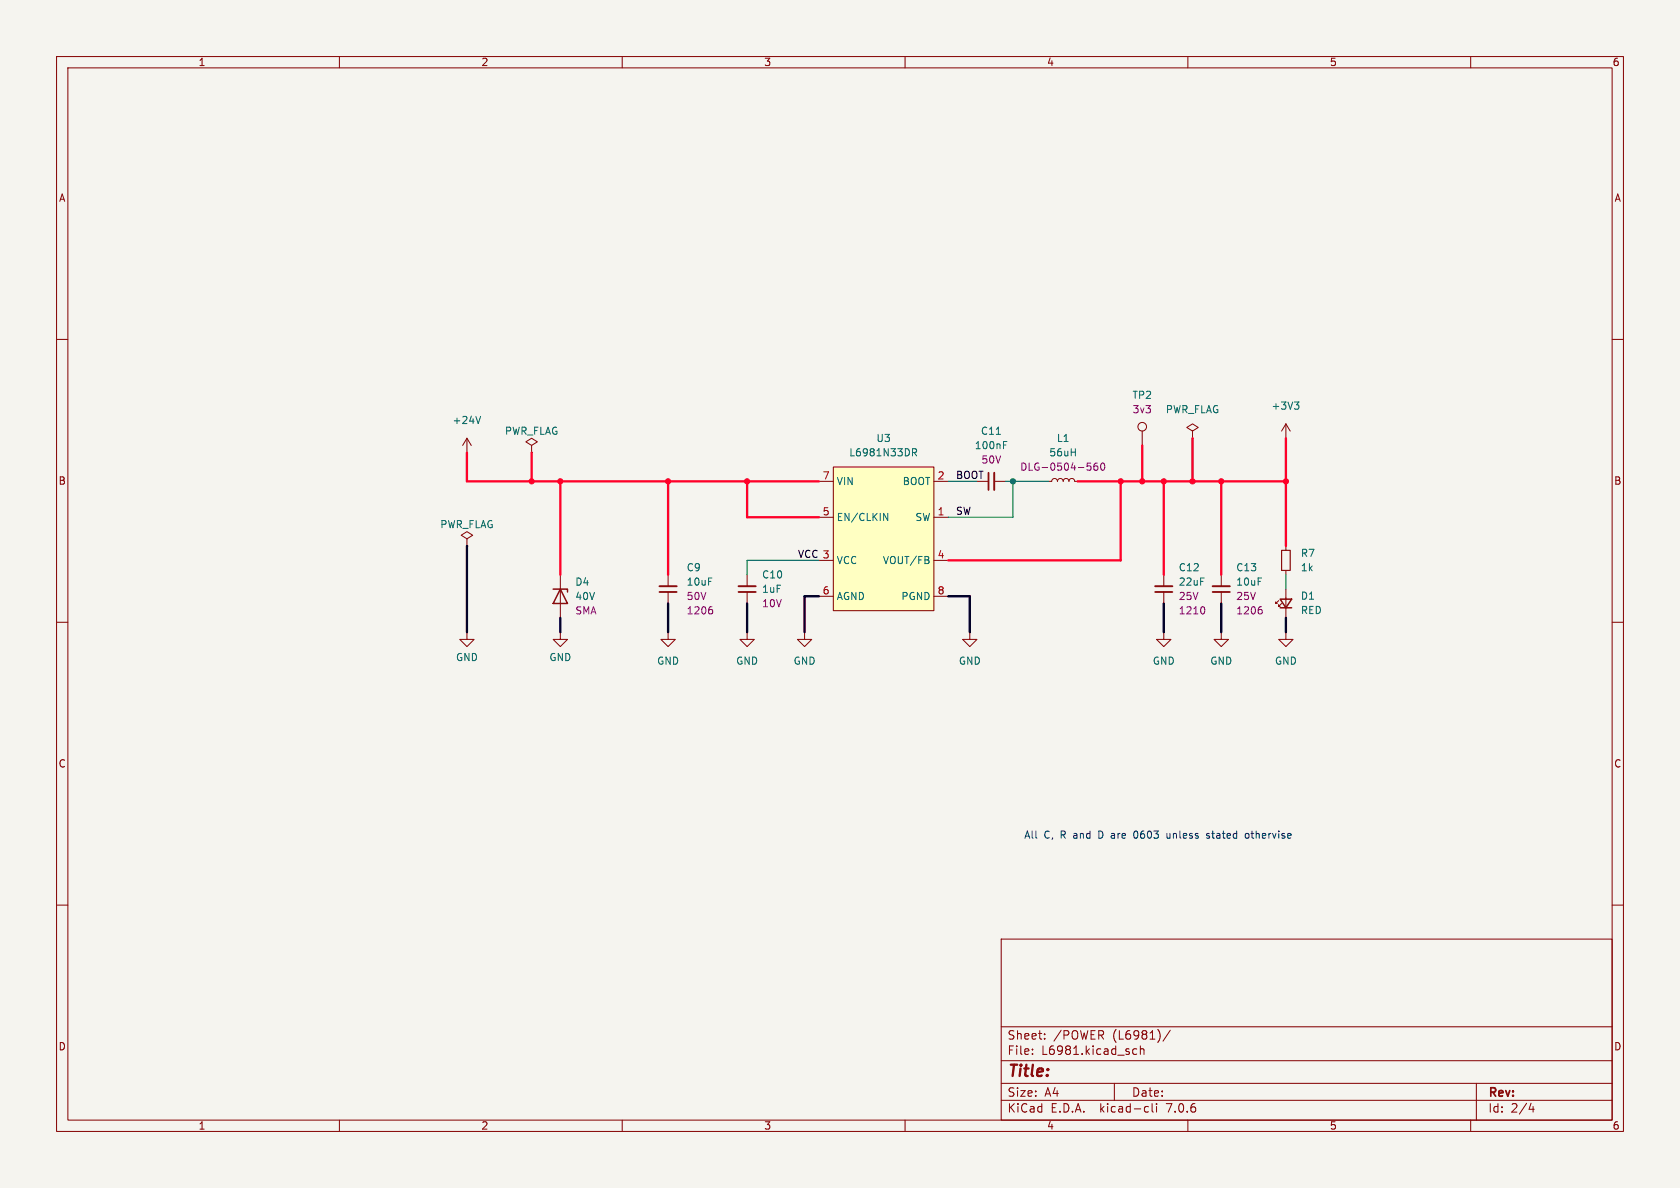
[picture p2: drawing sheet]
<svg xmlns="http://www.w3.org/2000/svg" width="297mm" height="210mm" viewBox="0 0 297 210" stroke-linecap="round" stroke-linejoin="round" font-family="sans-serif">
<path d="M0 0h297v210h-297z" fill="#f5f4ef" stroke="#f5f4ef" stroke-width=".18"/>
<g fill="none" stroke="#840000" stroke-width=".18">
<path d="M10 10h277v190h-277zM12 12h273v186h-273zM60 10v2M110 10v2M160 10v2M210 10v2M260 10v2M10 60h2M285 60h2M82.5 77.5l-.7 1.2M82.5 77.5v2.5M82.5 77.5l.8 1.2"/>
<path d="M94 78.7l1-.6-1-.6-1 .6 1 .6v1.3M201.9 76.2v2.5M210.8 76.2l1-.6-1-.7-1 .7 1 .6v1.3M210.8 77.5h.1M227.3 74.9l-.7 1.3M227.3 74.9v2.6M227.3 74.9l.8 1.3M82.5 95.3l1.1-.7-1.1-.6-1 .6 1 .7v1.2M82.5 96.5h.1M94 80h.1M144.8 85.1h2.5M144.8 91.4h2.5"/>
<path d="M144.8 99.1h2.5M147.3 82.6h17.8v25.4h-17.8zM165.1 85.1h2.5M165.1 91.4h2.5M165.1 99.1h2.5M172.7 85.1h2.1M175.8 85.1h2M185.4 85.1h.5l.2-.4 .3-.1 .4 .1 .1 .4 .2-.4 .4-.1 .3 .1 .2 .4 .1-.4 .4-.1 .3 .1 .2 .4 .1-.4 .4-.1 .4 .1 .1 .4h.5M227.3 96.5v.8M10 110h2M82.5 111.8v1.2h1.3l-1.3 1.3-1.2-1.3h1.2M99.1 111.8v1.2h1.2l-1.2 1.3-1.3-1.3h1.3"/>
<path d="M99.1 101.6v7.6M118.1 111.8v1.2h1.3l-1.3 1.3-1.3-1.3h1.3M118.1 101.6v2M118.1 104.6v2.1M132.1 111.8v1.2h1.2l-1.2 1.3-1.3-1.3h1.3M132.1 101.6v2M132.1 104.6v2.1M142.2 111.8v1.2h1.3l-1.3 1.3-1.2-1.3h1.2M144.8 105.4h2.5M165.1 105.4h2.5M171.4 111.8v1.2h1.3l-1.3 1.3-1.2-1.3h1.2M205.7 111.8v1.2h1.3l-1.3 1.3-1.2-1.3h1.2"/>
<path d="M205.7 101.6v2M205.7 104.6v2.1M215.9 111.8v1.2h1.3l-1.3 1.3-1.3-1.3h1.3M215.9 101.6v2M215.9 104.6v2.1M226.1 106.2l-.5 .5v-.3v.3h.2M226.6 106.7l-.5 .5v-.3v.3h.2M227.3 111.8v1.2h1.3l-1.3 1.3-1.2-1.3h1.2M227.3 100.8v.8M227.3 104.1v5.1M285 110h2M10 160h2"/>
<path d="M285 160h2M177 166h108v32h-108zM60 198v2M110 198v2M160 198v2M177 194.5h108M177 191.5h108M177 187.5h108M177 181.5h108M182.5 186.3v.1M182.5 185.5v.1M184.7 183.6v.1"/>
<path d="M184.7 182.8v.1M197 191.5v3M200.3 186.3l.2 .1 .5-.1M201 185.5l-.5-.1-.2 .1M201.6 185.5l.2-.1 .4 .1v.9M201.6 184.9v1.5M202.6 195.6l.4 .1M203 196.5l-.4 .1M203.7 195.1v1.3l.2 .2M204.5 195.1v.1M204.5 195.6v1M206.9 182.1l-1.3 2"/>
<path d="M210 198v2M260 198v2M261 191.5v6.5M270.7 195l-.4 1.1h.9M271 195.6v1"/>
<circle cx="201.9" cy="75.4" r=".76"/>
</g>
<path d="M175.8 83.6v3M116.6 103.6h3M130.6 103.6h3M204.2 103.6h3.1M214.4 103.6h3" fill="none" stroke="#840000" stroke-width=".33"/>
<path d="M174.8 83.6v3M116.6 104.6h3M130.6 104.6h3M204.2 104.6h3.1M214.4 104.6h3" fill="none" stroke="#840000" stroke-width=".3"/>
<path d="M192.2 81.9h.6M192.3 82.3h.3l.3 .3-.1 .4-.5 .1M194 81.9h-.4a.85 .85 0 0 0 0 1.2l.4-.1 .1-.4-.2-.3-.4 .1-.1 .2M194.8 81.9h.1a.68 .68 0 0 1 .4 .6 .68 .68 0 0 1-.4 .6 .84 .84 0 0 1-.1-1.2zM125.6 107.3h.3M125.8 107.7l.2 .3v.3l-.2 .2M212.7 107.3a.79 .79 0 0 1 0 1.2M222.8 107.3h.2M222.9 107.7l.2 .3v.3l-.2 .2" fill="none" stroke="#840084" stroke-width=".18"/>
<path d="M85 73.6l-.5 1.3M161.3 80l.6-.1 .1-.2v-.3l-.7-.1v1.3M161.6 80l.4 .6M176.1 76.8h.8M177.4 78.7h.4M177.4 78h.6M228.8 71.1h.8l-.4 .4M229.4 71.5l.2 .3v.3l-.2 .2M156.2 90.7l.7 1.3v-1.3M164.2 99.1v.4" fill="none" stroke="#006464" stroke-width=".18"/>
<path d="M226.6 97.3h1.5v3.5h-1.5z" fill="none" stroke="#840000" stroke-width=".2"/>
<path d="M97.8 104.1h2.5v.5M99.1 104.1l1.2 2.6h-2.5zM226.3 105.9h2l-1 1.5zM226.3 107.4h2" fill="none" stroke="#840000" stroke-width=".25"/>
<path d="M147.3 82.6h17.8v25.4h-17.8z" fill="#ffffc2" stroke="#ffffc2" stroke-width=".18"/>
<path d="M200.9 146.9a.68 .68 0 0 0-.5 .6 .68 .68 0 0 0 .5 .7M206.3 147.3l.1 .8 .3 .1 .1-.1M213.8 147.4l-.3-.1-.2 .2 .1 .2 .4 .1v.3h-.5M220.2 147.5l.2-.2 .3 .2 .1 .4-.1 .2-.3 .1-.2-.1z" fill="none" stroke="#0000c2" stroke-width=".18"/>
<path d="M82.5 96.5v15.3M99.1 109.2v2.6M118.1 106.7v5.1M132.1 106.7v5.1M144.8 105.4h-2.6v6.4M167.6 105.4h3.8v6.4M205.7 106.7v5.1M215.9 106.7v5.1M227.3 109.2v2.6" fill="none" stroke="#000" stroke-width=".41"/>
<path d="M201.9 78.7v6.4M210.8 77.5v7.6M227.3 77.5v19M82.5 80v5.1h62.3M94 80v5.1M99.1 85.1v16.5M118.1 85.1v16.5M132.1 85.1v6.3h12.7M190.5 85.1h36.8M198.1 85.1v14h-30.5M205.7 85.1v16.5M215.9 85.1v16.5" fill="none" stroke="#ff0029" stroke-width=".41"/>
<path d="M144.8 99.1h-12.7v2.5M167.6 85.1h5.1M177.8 85.1h7.6M179.1 85.1v6.3h-11.5M227.3 101.6v2.5" fill="none" stroke="#009600" stroke-width=".2"/>
<g fill="#ff0029" stroke="#ff0029" stroke-width=".18">
<circle cx="118.1" cy="85.1" r=".46"/>
<circle cx="132.1" cy="85.1" r=".46"/>
<circle cx="99.1" cy="85.1" r=".46"/>
<circle cx="94" cy="85.1" r=".46"/>
<circle cx="205.7" cy="85.1" r=".46"/>
<circle cx="210.8" cy="85.1" r=".46"/>
<circle cx="201.9" cy="85.1" r=".46"/>
<circle cx="198.1" cy="85.1" r=".46"/>
<circle cx="227.3" cy="85.1" r=".46"/>
<circle cx="215.9" cy="85.1" r=".46"/>
</g>
<circle cx="179.1" cy="85.1" r=".46" fill="#009600" stroke="#009600" stroke-width=".18"/>
<text font-size="2.8" fill="#840000" x="178" y="190.9">Title:</text>
<g font-size="2.1" fill="#840000">
<text x="178" y="184">Sheet:</text>
<text x="186.2" y="184">/POWER</text>
<text x="196.7" y="184">(L6981)/</text>
<text x="178" y="186.7">File:</text>
<text x="184.1" y="186.7">L6981.kicad_sch</text>
<text x="178" y="196.9">KiCad</text>
<text x="178" y="194.1">Size:</text>
<text x="184.7" y="194.1">A4</text>
<text x="185.7" y="196.9">E.D.A.</text>
<text x="194.6" y="196.9">kicad-cli</text>
<text x="200" y="194.1">Date:</text>
<text x="206.5" y="196.9">7.0.6</text>
<text x="263" y="194.3">Rev:</text>
<text x="263" y="196.9">Id:</text>
<text x="267.1" y="196.9">2/4</text>
</g>
<g font-size="1.8" fill="#840000">
<text x="35" y="11.9">1</text>
<text x="85" y="11.9">2</text>
<text x="135" y="11.9">3</text>
<text x="185" y="11.9">4</text>
<text x="235" y="11.9">5</text>
<text x="285" y="11.9">6</text>
<text x="10.3" y="35.9">A</text>
<text x="285.3" y="35.9">A</text>
<text x="10.3" y="85.9">B</text>
<text x="285.3" y="85.9">B</text>
<text x="10.3" y="135.9">C</text>
<text x="285.3" y="135.9">C</text>
<text x="10.3" y="185.9">D</text>
<text x="285.3" y="185.9">D</text>
<text x="35" y="199.9">1</text>
<text x="85" y="199.9">2</text>
<text x="135" y="199.9">3</text>
<text x="185" y="199.9">4</text>
<text x="235" y="199.9">5</text>
<text x="285" y="199.9">6</text>
</g>
<g font-size="1.8" fill="#006464">
<text x="200.1" y="70.7">TP2</text>
<text x="79.9" y="75.2">+24V</text>
<text x="89.2" y="77.1">PWR_FLAG</text>
<text x="173.3" y="77.1">C11</text>
<text x="206" y="73.3">PWR_FLAG</text>
<text x="224.7" y="72.6">+3V3</text>
<text x="150" y="80.9">L6981N33DR</text>
<text x="154.8" y="78.3">U3</text>
<text x="172.2" y="79.6">100nF</text>
<text x="185.4" y="80.9">56uH</text>
<text x="186.7" y="78.3">L1</text>
<text x="147.8" y="86">VIN</text>
<text x="159.5" y="86">BOOT</text>
<text x="77.7" y="93.6">PWR_FLAG</text>
<text x="147.8" y="92.3">EN/CLKIN</text>
<text x="161.7" y="92.3">SW</text>
<text x="121.3" y="101.2">C9</text>
<text x="147.8" y="99.9">VCC</text>
<text x="156" y="99.9">VOUT/FB</text>
<text x="208.3" y="101.2">C12</text>
<text x="218.4" y="101.2">C13</text>
<text x="229.9" y="98.7">R7</text>
<text x="229.9" y="101.2">1k</text>
<text x="101.6" y="103.7">D4</text>
<text x="101.6" y="106.3">40V</text>
<text x="121.3" y="103.7">10uF</text>
<text x="134.6" y="105">1uF</text>
<text x="134.6" y="102.5">C10</text>
<text x="147.8" y="106.3">AGND</text>
<text x="159.2" y="106.3">PGND</text>
<text x="208.3" y="103.7">22uF</text>
<text x="218.4" y="103.7">10uF</text>
<text x="229.9" y="106.2">D1</text>
<text x="229.9" y="108.8">RED</text>
<text x="80.5" y="117.1">GND</text>
<text x="97" y="117.1">GND</text>
<text x="116.1" y="117.7">GND</text>
<text x="130" y="117.7">GND</text>
<text x="140.2" y="117.7">GND</text>
<text x="169.4" y="117.7">GND</text>
<text x="203.7" y="117.7">GND</text>
<text x="213.9" y="117.7">GND</text>
<text x="225.3" y="117.7">GND</text>
</g>
<g font-size="1.8" fill="#840084">
<text x="200.1" y="73.3">3v3</text>
<text x="173.4" y="82.1">50V</text>
<text x="180.3" y="83.4">DLG-0504-560</text>
<text x="121.3" y="106.3">50V</text>
<text x="134.6" y="107.5">10V</text>
<text x="208.3" y="106.3">25V</text>
<text x="218.4" y="106.3">25V</text>
<text x="101.6" y="108.8">SMA</text>
<text x="121.3" y="108.8">1206</text>
<text x="208.3" y="108.8">1210</text>
<text x="218.4" y="108.8">1206</text>
</g>
<g font-size="1.8" fill="#a90000">
<text x="145.3" y="84.8">7</text>
<text x="165.7" y="84.8">2</text>
<text x="145.3" y="91.2">5</text>
<text x="165.7" y="91.2">1</text>
<text x="165.7" y="98.8">4</text>
<text x="145.3" y="105.2">6</text>
<text x="165.7" y="105.2">8</text>
</g>
<g font-size="1.8" fill="#0f0f0f">
<text x="168.9" y="84.7">BOOT</text>
<text x="168.9" y="91.1">SW</text>
<text x="141" y="98.7">VCC 3</text>
</g>
<g font-size="1.8" fill="#0000c2">
<text x="181" y="148.3">All</text>
<text x="184.6" y="148.3">C,</text>
<text x="187.6" y="148.3">R and</text>
<text x="194.7" y="148.3">D are</text>
<text x="201.3" y="148.3">0603</text>
<text x="207.3" y="148.3">unless</text>
<text x="214.6" y="148.3">stated</text>
<text x="221.6" y="148.3">othervise</text>
</g>
</svg>
